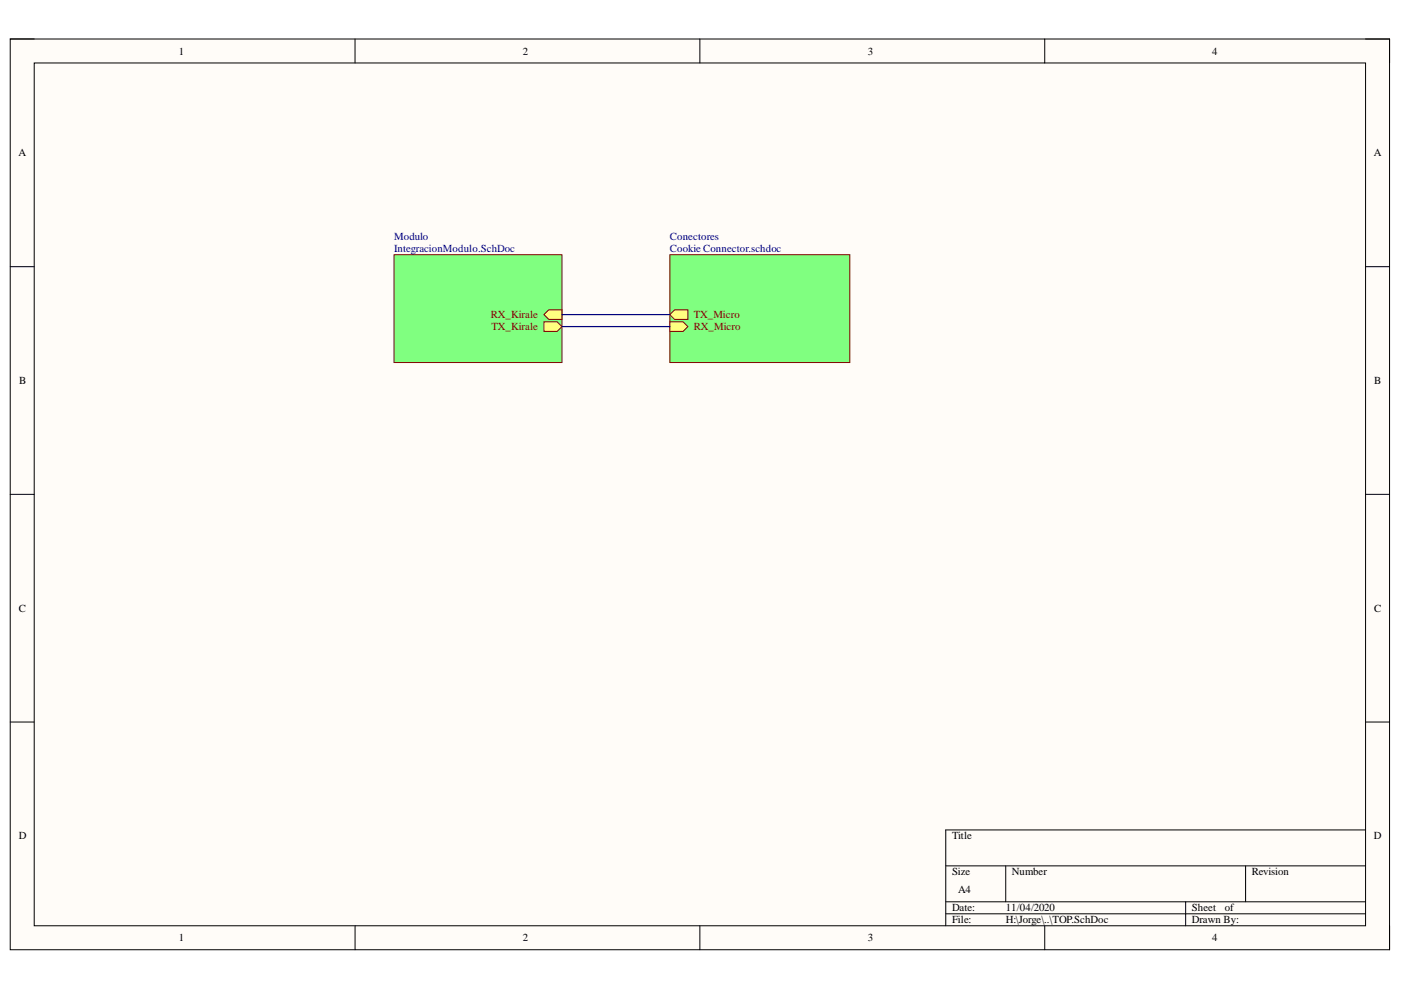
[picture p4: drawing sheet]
<svg xmlns="http://www.w3.org/2000/svg" width="297mm" height="210mm" viewBox="0 0 297 210" stroke-linecap="round" stroke-linejoin="round" font-family="sans-serif">
<path d="M2.2 8.3h292.4v193.1h-292.4z" fill-rule="evenodd" fill="#fffcf8"/>
<path d="M2.2 8.3h292.4v193.1h-292.4z" fill="none" stroke="#000" stroke-width=".21"/>
<path d="M7.3 13.4h282.2v182.9h-282.2z" fill-rule="evenodd" fill="#fffcf8"/>
<g fill="none" stroke="#000" stroke-width=".21">
<path d="M2.2 8.3h5.1M7.3 13.4h282.2v182.9h-282.2zM75.3 8.3v5M148.4 8.3v5M221.5 8.3v5.1M289.5 8.3h5.1v5.1M2.2 56.5h5.1M289.5 56.5h5.1M2.2 104.8h5.1M289.5 104.8h5.1M2.2 153.1h5.1M289.5 153.1h5.1"/>
<path d="M289.5 176h-89v20.3M75.3 196.3v5.1M148.4 196.3v5.1M200.5 183.6h89M200.5 191.2h89M200.5 193.7h89M213.2 183.6v7.6M221.5 196.3v5.1M251.4 191.2v5.1M264.1 183.6v7.6M294.6 196.3v5.1"/>
</g>
<path d="M83.5 54h35.6v22.9h-35.6z" fill-rule="evenodd" fill="#80ff80"/>
<path d="M83.5 54h35.6v22.9h-35.6z" fill="none" stroke="#800000" stroke-width=".21"/>
<path d="M115.3 66.7l1-1h2.8v2h-2.8z" fill-rule="evenodd" fill="#ffff80"/>
<path d="M115.3 66.7l1-1h2.8v2h-2.8z" fill="none" stroke="#800000" stroke-width=".21"/>
<path d="M115.3 68.2h2.8l1 1-1 1.1h-2.8z" fill-rule="evenodd" fill="#ffff80"/>
<path d="M115.3 68.2h2.8l1 1-1 1.1h-2.8z" fill="none" stroke="#800000" stroke-width=".21"/>
<path d="M142 54h38.2v22.9h-38.2z" fill-rule="evenodd" fill="#80ff80"/>
<path d="M142 54h38.2v22.9h-38.2z" fill="none" stroke="#800000" stroke-width=".21"/>
<path d="M142 68.2h2.8l1 1-1 1.1h-2.8z" fill-rule="evenodd" fill="#ffff80"/>
<path d="M142 68.2h2.8l1 1-1 1.1h-2.8z" fill="none" stroke="#800000" stroke-width=".21"/>
<path d="M142 66.7l1-1h2.8v2h-2.8z" fill-rule="evenodd" fill="#ffff80"/>
<path d="M142 66.7l1-1h2.8v2h-2.8z" fill="none" stroke="#800000" stroke-width=".21"/>
<path d="M119.1 66.7h22.9M119.1 69.2h22.9" fill="none" stroke="#000080" stroke-width=".25"/>
<g font-size="2.3">
<text x="37.9" y="11.6">1</text>
<text x="110.8" y="11.6">2</text>
<text x="184" y="11.6">3</text>
<text x="257" y="11.6">4</text>
<text x="3.9" y="33.1">A</text>
<text x="291.3" y="33.1">A</text>
<text x="4.1" y="81.4">B</text>
<text x="291.4" y="81.4">B</text>
<text x="4" y="129.7">C</text>
<text x="291.4" y="129.7">C</text>
<text x="4" y="177.9">D</text>
<text x="201.9" y="177.9">Title</text>
<text x="291.3" y="177.9">D</text>
<text x="201.9" y="185.6">Size</text>
<text x="214.5" y="185.6">Number</text>
<text x="265.4" y="185.6">Revision</text>
<text x="203.1" y="189.4">A4</text>
<text x="201.9" y="193.2">Date:</text>
<text x="201.9" y="195.8">File:</text>
<text x="213.3" y="193.2">11/04/2020</text>
<text x="213.3" y="195.8">H:\Jorge\..\TOP.SchDoc</text>
<text x="252.7" y="193.2">Sheet</text>
<text x="252.7" y="195.8">Drawn By:</text>
<text x="259.7" y="193.2">of</text>
<text x="37.9" y="199.6">1</text>
<text x="110.8" y="199.6">2</text>
<text x="184" y="199.6">3</text>
<text x="257" y="199.6">4</text>
</g>
<g font-size="2.3" fill="#000080">
<text x="83.6" y="51">Modulo</text>
<text x="83.6" y="53.5">IntegracionModulo.SchDoc</text>
<text x="142" y="51">Conectores</text>
<text x="142" y="53.5">Cookie Connector.schdoc</text>
</g>
<g font-size="2.3" fill="#800000">
<text x="104.1" y="67.5">RX_Kirale</text>
<text x="104.2" y="70">TX_Kirale</text>
<text x="147.1" y="70">RX_Micro</text>
<text x="147.1" y="67.5">TX_Micro</text>
</g>
</svg>
